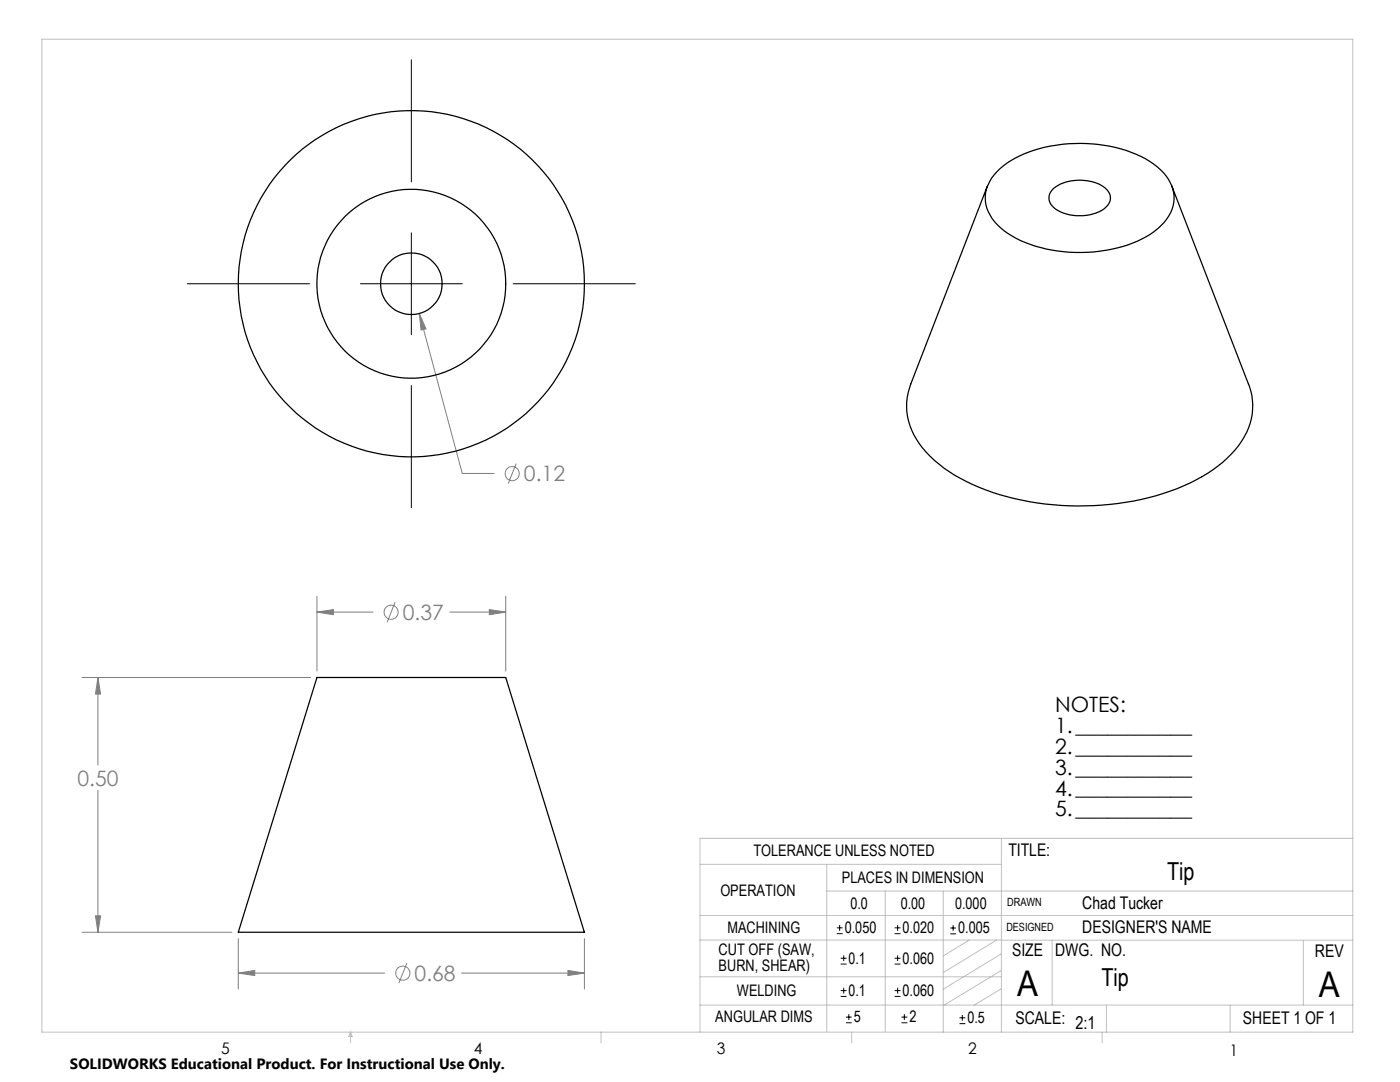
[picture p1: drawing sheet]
<svg xmlns="http://www.w3.org/2000/svg" width="279mm" height="216mm" viewBox="0 0 279 216" stroke-linecap="round" stroke-linejoin="round" font-family="sans-serif">
<g fill="none" stroke="#808080" stroke-width=".2">
<path d="M83.7 62.5l1.3 3.1-1 .3zM83.7 62.5l8.6 32h6.3M103 92.5l-1.6 4M63.3 119v14.9M100.9 119v14.9M16.4 135.2h45.6M19.5 135.2l.6 3.3h-1.1zM19.5 135.2v17.4M63.3 122.1l3.2-.5v1.1zM63.3 122.1h11.1M78.8 120.2l-1.5 4M89.8 122.1h11.1"/>
<path d="M97.6 121.6l3.3 .5-3.3 .6zM19.5 157.7v28.3M16.4 186h29.9M19 182.7h1.1l-.6 3.3zM47.6 194.2l3.2-.6v1.1zM47.6 187.3v10M47.6 194.2h29.2M81.2 192.2l-1.6 4M92.1 194.2h24.5M113.3 193.6l3.3 .6-3.3 .5zM116.6 187.3v10"/>
<circle cx="102.2" cy="94.5" r="1.42"/>
<circle cx="78.1" cy="122.2" r="1.42"/>
<circle cx="80.4" cy="194.2" r="1.41"/>
</g>
<g fill="none" stroke="#000" stroke-width=".2">
<path d="M82.1 11.9v24.4M37.4 56.6h24.4M71.9 56.6h20.4M82.1 46.5v20.3M102.4 56.6h24.4M82.1 76.9v24.4M167 186.3h1.2M167 185.1h1.2M167.6 184.6v1.1M167.8 198.8h1.1M167.8 197.7h1.1M167.8 192.4h1.1"/>
<path d="M167.8 191.2h1.1M168.4 190.6v1.2M168.4 197.1v1.2M178.5 198.8h1.2M178.5 197.7h1.2M178.5 192.4h1.2M178.5 191.2h1.2M178.5 186.3h1.2M178.5 185.1h1.2M179.1 184.6v1.1M179.1 190.6v1.2M179.1 197.1v1.2"/>
<path d="M189.7 185.2h1.1M189.7 186.3h1.1M190.2 184.6v1.1M168.8 204.1h1.2M168.8 203h1.2M169.4 202.4v1.1M179.9 204.1h1.2M179.9 203h1.2M180.5 202.4v1.1M191.5 204.3h1.2M191.5 203.1h1.2M192.1 202.5v1.2"/>
</g>
<g fill="none" stroke="#c0c0c0" stroke-width=".2">
<path d="M8.4 7.8h261.6v198.2h-261.6zM139.7 172.5h60.1M165 177.8h105M165 172.5v33.3M176.7 177.8v28M188.2 177.8v28.2M199.8 167.3v38.7M270 167.3h-130.3v38.7M139.7 182.7h130.3M139.7 187.6h60.2M139.7 194.9h60.1M193.4 187.6l-5.2 3.1"/>
<path d="M198.9 187.6l-10.7 6.5M199.8 187.6h70.2M199.8 197.3l-5.4 3.3M199.8 193.6l-11.6 7.1M199.8 190.3l-11.6 7.1M210 187.6v13M260.1 187.6v13M70 206v2.1M70 206l.3 .8h-.7zM119.9 206v2.1M139.7 200.6h130.3M170 206v2.1"/>
<path d="M220 206v2.1M220.8 200.6v5.4M245.5 200.6v5.4"/>
</g>
<path d="M97.6 121.6l3.3 .5-3.3 .6zM63.3 122.1l3.2-.5v1.1zM113.3 193.6l3.3 .6-3.3 .5zM47.6 194.2l3.2-.6v1.1zM19.5 135.2l.6 3.3h-1.1zM19 182.7h1.1l-.6 3.3zM83.7 62.5l.3 3.4 1-.3z" fill="#808080"/>
<g fill="none" stroke="#000" stroke-width=".25">
<path d="M197.1 37.1l-15.3 39.6a12.5 12.5 0 0 0 2.3 12.7 30.1 30.1 0 0 0 14 8.8 57.1 57.1 0 0 0 36.8-.7 27.2 27.2 0 0 0 12.9-9.4 12 12 0 0 0 1.4-11.4l-15.3-39.6M199.5 33.7a23.6 23.6 0 0 1 14.9-5.1 26.4 26.4 0 0 1 15.8 4.1 8.3 8.3 0 0 1 4 7.8 9.9 9.9 0 0 1-5.4 6.7 29.7 29.7 0 0 1-23.1 1.6 13.8 13.8 0 0 1-8.4-6.5 6.9 6.9 0 0 1 1.6-8zM210.3 37.6a9 9 0 0 1 10.4 0 2.45 2.45 0 0 1-.4 4.1 9.2 9.2 0 0 1-10-.3 2.4 2.4 0 0 1 0-3.8zM63.3 135.2h37.6l15.7 50.8h-69z"/>
<circle cx="82.1" cy="56.6" r="6.2"/>
<circle cx="82.1" cy="56.6" r="18.8"/>
<circle cx="82.1" cy="56.6" r="34.5"/>
</g>
<g font-size="7.1">
<text x="203" y="198.7">A</text>
<text x="263.2" y="198.9">A</text>
</g>
<g font-size="4.9">
<text x="232.9" y="175.7">Tip</text>
<text x="219.8" y="196.7">Tip</text>
</g>
<g font-size="4.2" fill="#808080">
<text x="104.6" y="96">0.12</text>
<text x="80.4" y="123.7">0.37</text>
<text x="15.5" y="156.7">0.50</text>
<text x="82.7" y="195.7">0.68</text>
</g>
<g font-size="4.2">
<text x="210.6" y="142">NOTES:</text>
<text x="210.6" y="146.2">1.___________</text>
<text x="210.6" y="150.4">2.___________</text>
<text x="210.6" y="154.6">3.___________</text>
<text x="210.6" y="158.7">4.___________</text>
<text x="210.6" y="162.9">5.___________</text>
</g>
<g font-size="3.5">
<text x="201.2" y="170.7">TITLE:</text>
<text x="216" y="181.4">Chad Tucker</text>
<text x="202" y="190.8">SIZE</text>
<text x="210.6" y="190.8">DWG. NO.</text>
<text x="216" y="186.2">DESIGNER'S NAME</text>
<text x="262.4" y="190.9">REV</text>
<text x="202.7" y="204.4">SCALE:</text>
<text x="214.6" y="205.4">2:1</text>
<text x="248.1" y="204.4">SHEET 1 OF 1</text>
</g>
<g font-size="3.2">
<text x="150.4" y="170.8">TOLERANCE UNLESS NOTED</text>
<text x="143.8" y="178.9">OPERATION</text>
<text x="168" y="176.2">PLACES IN DIMENSION</text>
<text x="169.7" y="181.4">0.0</text>
<text x="179.8" y="181.4">0.00</text>
<text x="190.6" y="181.4">0.000</text>
<text x="143.4" y="190.5">CUT OFF (SAW,</text>
<text x="145.2" y="186.2">MACHINING</text>
<text x="168.6" y="186.2">0.050</text>
<text x="180.1" y="186.2">0.020</text>
<text x="191.2" y="186.2">0.005</text>
<text x="143.4" y="193.7">BURN, SHEAR)</text>
<text x="169.4" y="192.3">0.1</text>
<text x="180.1" y="192.3">0.060</text>
<text x="147.1" y="198.7">WELDING</text>
<text x="169.4" y="198.7">0.1</text>
<text x="180.1" y="198.7">0.060</text>
<text x="142.8" y="204">ANGULAR DIMS</text>
<text x="170.4" y="204">5</text>
<text x="181.5" y="204">2</text>
<text x="193.1" y="204.2">0.5</text>
<text x="44.2" y="210.4">5</text>
<text x="94.6" y="210.3">4</text>
<text x="143.1" y="210.4">3</text>
<text x="193.2" y="210.3">2</text>
<text x="245.4" y="210.6">1</text>
</g>
<text font-size="3" x="14" y="213.3">SOLIDWORKS Educational Product. For Instructional Use Only.</text>
<g font-size="2.3">
<text x="200.8" y="185.7">DESIGNED</text>
<text x="201" y="180.9">DRAWN</text>
</g>
</svg>
